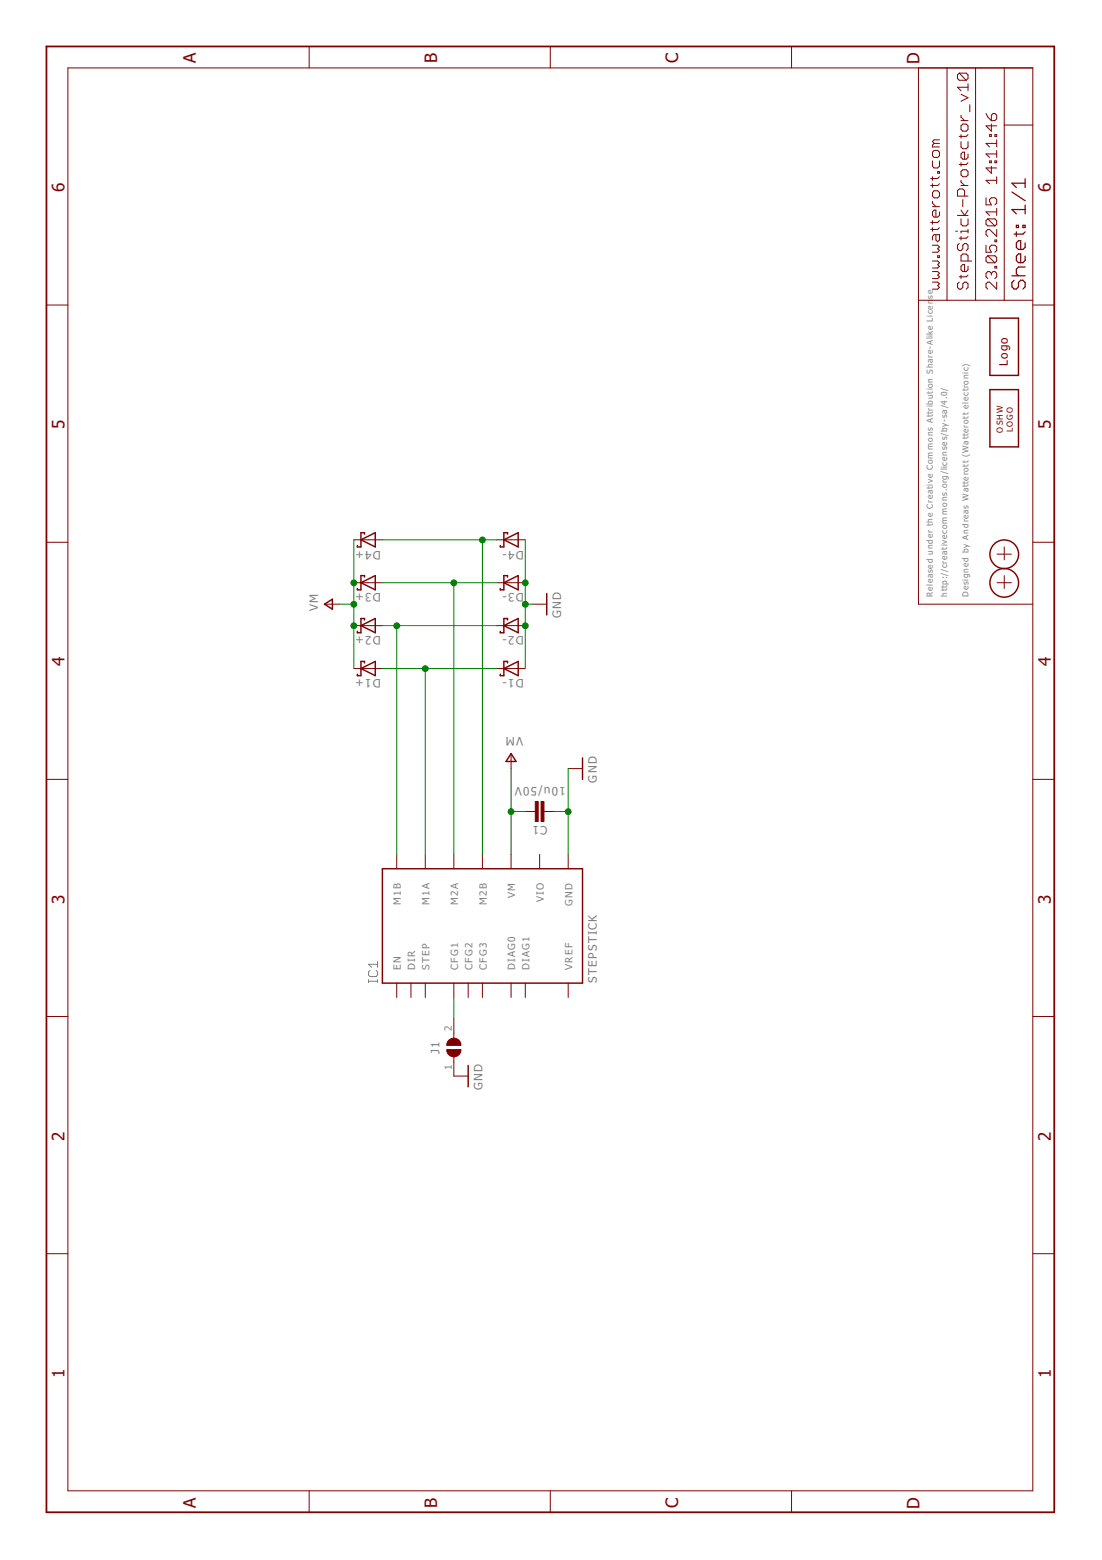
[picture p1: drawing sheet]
<svg xmlns="http://www.w3.org/2000/svg" width="210mm" height="297mm" viewBox="0 0 210 297" stroke-linecap="round" stroke-linejoin="round" font-family="sans-serif">
<path d="M70.2 186.8h1.7M70.2 186.5v.6M70.5 184.8l-.3 .3v.6l.3 .2h1.1l.3-.2v-.6l-.3-.3M71.9 183v1.2M71.9 186.5v.6M71.9 183.6h-1.7l.6 .6" fill="none" stroke="#808080" stroke-width=".19"/>
<g fill="none" stroke="#800000" stroke-width=".19">
<path d="M12.9 12.9h183.8v271h-183.8zM58.9 8.8v4.1M104.8 8.8v4.1M150.8 8.8v4.1M174.9 12.9v102.1h21.8M180.4 12.9v44.3M182.7 13.9l-.3 .4v.6l.3 .4h1.3M182.7 13.9h1.3l.4 .4v.6l-.4 .4M182.7 13.9l1.3 1.4M183 17.9l1.4 .7-1.4 .7M184.4 15.9v1.4M184.4 16.6h-2l.6 .7"/>
<path d="M184.7 19.9v1.4M185.8 12.9v44.3M191.3 12.9v44.3M177.6 30.6v1l.3 .4h.7l.3-.4v-1M177.6 33.7v.6M177.6 35v.7M177.6 38.3v.4l.7 .6M177.6 39.3h1.3M177.9 36.3h.7l.3 .4v.6l-.3 .4h-.7l-.3-.4v-.6zM177.9 27.3h1M177.9 28.6h.7l.3 .4v.7l-.3 .3h-.7l-.3-.3v-.7zM177.9 27.3l-.3 .3v.4h1.3"/>
<path d="M178.6 32.7h.3v.3h-.3zM178.9 35l-.3 .3h-1.3M178.9 33.7l-.3 .3h-1.3M178.9 26.6h-1l-.3 .4 .3 .3M183 24l.4-.4h.6l.4 .4v.6l-.4 .4h-.6l-.4-.4zM183 27v1l.4 .3h.6l.4-.3v-1M183 21.9v.4l.7 .7M183 25.6v.7M183 31v.6M183 34.3v.3l.7 .7M183 35.3h1.4M183 23h1.4"/>
<path d="M183.4 38v1.3M183.4 32.3h.6l.4 .4v.6l-.4 .4h-.6l-.4-.4v-.6zM183.7 37.3v-1l-.3-.3h-.7l-.3 .3v1h2M184.4 29.3v.7l-.4 .3h-.6l-.4-.3v-.7l.4-.3h.3v1.3M184.4 31l-.4 .3h-1.3M184.4 25.6l-.4 .4h-1.3M187.8 37.7v1.3h1l-.3-.7v-.3l.3-.3h.7l.3 .3v.7l-.3 .3M187.8 21.6l.4 .7 .6 .7M188.5 25.6h.3v.4h-.3zM188.5 30.6h.3v.4h-.3zM188.8 21.9l.4-.3h.3l.3 .3v.7l-.3 .4h-.7zM188.8 23.6v1.4l-1-1h2"/>
<path d="M188.8 31.6v1.4l-1-1h2M189.5 25.6h.3v.4h-.3zM189.5 30.6h.3v.4h-.3zM189.8 26.6v1.4M189.8 28.6v1.4M189.8 33.7v1.3M189.8 39.7v1.3M189.8 34.3h-2l.7 .7M189.8 29.3h-2l.7 .7M189.8 27.3h-2l.7 .7M191.3 23.8h5.4M8.8 58.1h4.1"/>
<path d="M174.9 57.2h21.8M177.6 53.7h1l.3 .3-.3 .4 .3 .3-.3 .4h-1M177.6 51.7h1l.3 .3-.3 .4 .3 .3-.3 .3h-1M177.6 49.7h1l.3 .3-.3 .4 .3 .3-.3 .3h-1M177.6 46.7h1l.3 .3-.3 .4 .3 .3-.3 .3h-1M177.6 42v.7M177.6 43.3v.7M178.3 44.7v1l.3 .3 .3-.3v-1h-1l-.3 .3v.7M178.6 48.7h.3v.3h-.3zM178.9 43.3l-.3 .4h-1.3M178.9 40.3v.7l-.3 .3h-.7l-.3-.3v-.7l.3-.3h.4v1.3M178.9 42l-.3 .4h-1.3"/>
<path d="M182 44h.4M182.4 41h2M182.7 53.7l-.3 .3v.7l.3 .4h.3l.4-.4v-.7l.3-.3h.3l.4 .3v.7l-.4 .4M182.7 46.4l-.3 .3v.7l.3 .3h.3l.4-.3v-.7l.3-.3h.3l.4 .3v.7l-.4 .3M183 41.7v1l.4 .3h.6l.4-.3v-1M183 45v.7M183 52.4v.6M183 40l.7 1 .7-1M184.4 43.7v.7M184.4 49.7v-1l-.4-.3h-.6l-.4 .3v1h2.1M184.4 50.7v.7l-.4 .3h-.6l-.4-.3v-.7l.4-.3h.3v1.3M184.4 52.4l-.4 .3h-1.3"/>
<path d="M184.4 44h-1.4v.4M184.4 45l-.4 .4h-1.3M187.8 46.7v1.3h1l-.3-.6v-.4l.3-.3h.7l.3 .3v.7l-.3 .3M188.2 41.7l-.4 .3v.7l.4 .3h1.3M188.2 41.7h1.3l.3 .3v.7l-.3 .3M188.2 48.7h1.3l.3 .3v.7l-.3 .3M188.2 48.7l-.4 .3v.7l.4 .3h1.3M188.2 48.7l1.3 1.3M188.2 41.7l1.3 1.3M188.8 52l-.3-.3h-.3l-.4 .3v.7l.4 .3M188.8 52l.4-.3h.3l.3 .3v.7l-.3 .3M188.8 52v.4"/>
<path d="M189.5 45.7h.3v.3h-.3zM189.5 50.7h.3v.3h-.3zM189.8 53.7v1.4l-1.3-1.4h-.3l-.4 .3v.7l.4 .4M189.8 43.7v1.3l-1.3-1.3h-.3l-.4 .3v.7l.4 .3M189.8 40.3h-2l.7 .7M196.7 58.1h4.1M8.8 103.3h4.1M61.9 115h2.8M67.4 111h5.4M67.4 119.1h5.4M67.4 102.8h5.4M94.6 111h5.5"/>
<path d="M94.6 119.1h5.5M94.6 102.8h5.5M101.4 115h2.7M189.9 111h2.7M189.9 105.5h2.7M191.3 104.1v2.5M191.3 109.6v2.5M196.7 103.3h4.1M67.4 127.3h5.4M94.6 127.3h5.5M8.8 148.4h4.1M97.3 143.6v2.7"/>
<path d="M100.1 154.5h1.9M103.6 154.5h1.9M108.2 146.3h2.8M196.7 148.4h4.1M75.6 162.7v2.7M81 162.7v2.7M86.4 162.7v2.7M91.9 162.7v2.7M97.3 162.7v2.7M102.8 162.7v2.7M108.2 162.7v2.7M8.8 193.5h4.1"/>
<path d="M75.6 187.2v2.7M78.3 187.2v2.7M81 187.2v2.7M86.4 187.2v2.7M86.4 194v3.7M89.2 187.2v2.7M91.9 187.2v2.7M97.3 187.2v2.7M100.1 187.2v2.7M108.2 187.2v2.7M196.7 193.5h4.1M86.4 201.2v3.7h2.8"/>
<path d="M8.8 238.7h4.1M196.7 238.7h4.1M58.9 283.9v4.1M104.8 283.9v4.1M150.8 283.9v4.1"/>
</g>
<g fill="none" stroke="#800000" stroke-width=".28">
<path d="M188.6 74.2h5.4v10.9h-5.4zM188.6 60.6h5.4v10.9h-5.4zM61.8 115l1.5-.9v1.9zM68.7 102.8l2.8-1.4v2.7zM68.7 111l2.8-1.4v2.7zM68.7 119.1l2.8-1.3v2.7zM69.4 101.7v-.3h-.7v2.7h-.6v-.2M69.4 109.9v-.3h-.7v2.7h-.6v-.2M69.4 118v-.2h-.7v2.7h-.6v-.3M96 102.8l2.7-1.4v2.7zM96 111l2.7-1.4v2.7zM96 119.1l2.7-1.3v2.7z"/>
<path d="M96.7 118v-.2h-.7v2.7h-.7v-.3M96.7 109.9v-.3h-.7v2.7h-.7v-.2M96.7 101.7v-.3h-.7v2.7h-.7v-.2M104.1 113v4.1M68.7 127.3l2.8-1.4v2.8zM69.4 126.2v-.3h-.7v2.8h-.6v-.3M96 127.3l2.7-1.4v2.8zM96.7 126.2v-.3h-.7v2.8h-.7v-.3M97.3 143.5l1 1.5h-1.9zM111 144.3v4.1M72.8 165.4h38.2v21.8h-38.2zM89.2 202.9v4"/>
<circle cx="191.3" cy="111" r="2.73"/>
<circle cx="191.3" cy="105.5" r="2.73"/>
</g>
<path d="M8.8 8.8h192v279.2h-192z" fill="none" stroke="#800000" stroke-width=".34"/>
<g fill="none" stroke="#800000" stroke-width=".23">
<path d="M192.7 36.6l2.6 1.6M195.3 39.9h-2.6l.9 .8M195.3 34v1.7M195.3 39.1v1.6M195.3 34.9h-2.6l.9 .8M192.7 52.5h2.6M193.2 53.4l-.5 .4v.8l.5 .4h.4l.4-.4v-.8l.4-.4h.4l.5 .4v.8l-.5 .4M193.6 42.9h.4v.4h-.4zM193.6 44.2v.8M194.8 42.9h.5v.4h-.5zM195.3 46.2v.9l-.5 .4h-.8l-.4-.4v-.9l.4-.4h.4v1.7M195.3 48.8v.8l-.5 .4h-.8l-.4-.4v-.8l.4-.5h.4v1.7"/>
<path d="M195.3 50.8h-1.3l-.4 .5v.8l.4 .4M195.3 44.2l-.5 .4h-1.6"/>
</g>
<g fill="#800000" stroke="#800000" stroke-width=".19">
<path d="M102 152.6h.5v3.8h-.5z"/>
<path d="M103.1 152.6h.5v3.8h-.5z"/>
</g>
<g fill="#800000" stroke="#800000" stroke-width=".19">
<path d="M85.5 198.1a1.36 1.36 0 0 1 1.5-.3 1.36 1.36 0 0 1 .8 1.3h-2.7l.1-.5z" fill-rule="evenodd"/>
<path d="M85.1 199.9h2.7a1.35 1.35 0 0 1-1.4 1.3 1.35 1.35 0 0 1-1.3-1.3z" fill-rule="evenodd"/>
</g>
<g fill="none" stroke="#008000" stroke-width=".19">
<path d="M64.7 115h2.7M67.4 102.8v24.5M72.8 119.1h21.8M72.8 111h21.8M72.8 102.8h21.8M75.6 119.1v43.6M86.4 111v51.7M91.9 102.8v59.9M100.1 102.8v24.5M100.1 115h1.3M72.8 127.3h21.8M81 127.3v35.4"/>
<path d="M97.3 154.5h2.8M97.3 146.3v16.4M105.5 154.5h2.7M108.2 146.3v16.4M86.4 189.9v4.1"/>
</g>
<g fill="#008000" stroke="#008000" stroke-width=".19">
<circle cx="100.1" cy="119.1" r=".55"/>
<circle cx="100.1" cy="111" r=".55"/>
<circle cx="100.1" cy="115.1" r=".55"/>
<circle cx="108.2" cy="154.5" r=".55"/>
<circle cx="81" cy="127.3" r=".55"/>
<circle cx="75.6" cy="119.1" r=".55"/>
<circle cx="86.4" cy="111" r=".55"/>
<circle cx="91.9" cy="102.8" r=".55"/>
<circle cx="97.3" cy="154.5" r=".55"/>
<circle cx="67.4" cy="119.1" r=".55"/>
<circle cx="67.4" cy="111" r=".55"/>
<circle cx="67.4" cy="115.1" r=".55"/>
</g>
<g font-size="3.9" fill="#800000">
<text x="37.3" y="12.1" transform="rotate(-90 37.3 12.1)">A</text>
<text x="83.2" y="12.1" transform="rotate(-90 83.2 12.1)">B</text>
<text x="129.2" y="12.1" transform="rotate(-90 129.2 12.1)">C</text>
<text x="175.1" y="12.2" transform="rotate(-90 175.1 12.2)">D</text>
<text x="12.3" y="36.6" transform="rotate(-90 12.3 36.6)">6</text>
<text x="200.2" y="36.6" transform="rotate(-90 200.2 36.6)">6</text>
<text x="12.3" y="81.7" transform="rotate(-90 12.3 81.7)">5</text>
<text x="200.2" y="81.7" transform="rotate(-90 200.2 81.7)">5</text>
<text x="12.3" y="126.9" transform="rotate(-90 12.3 126.9)">4</text>
<text x="200.2" y="126.9" transform="rotate(-90 200.2 126.9)">4</text>
<text x="12.3" y="172.1" transform="rotate(-90 12.3 172.1)">3</text>
<text x="200.2" y="172.1" transform="rotate(-90 200.2 172.1)">3</text>
<text x="12.3" y="217.2" transform="rotate(-90 12.3 217.2)">2</text>
<text x="200.2" y="217.2" transform="rotate(-90 200.2 217.2)">2</text>
<text x="12.3" y="262.4" transform="rotate(-90 12.3 262.4)">1</text>
<text x="200.2" y="262.4" transform="rotate(-90 200.2 262.4)">1</text>
<text x="37.3" y="287.1" transform="rotate(-90 37.3 287.1)">A</text>
<text x="83.2" y="287.1" transform="rotate(-90 83.2 287.1)">B</text>
<text x="129.2" y="287.1" transform="rotate(-90 129.2 287.1)">C</text>
<text x="175.1" y="287.2" transform="rotate(-90 175.1 287.2)">D</text>
</g>
<text font-size="2.7" fill="#800000" x="192" y="69.7" transform="rotate(-90 192 69.7)">Logo</text>
<g font-size="2.7" fill="#808080">
<text x="72.6" y="104.8" transform="rotate(-180 72.6 104.8)">D4+</text>
<text x="99.8" y="104.8" transform="rotate(-180 99.8 104.8)">D4-</text>
<text x="72.6" y="113" transform="rotate(-180 72.6 113)">D3+</text>
<text x="99.8" y="113" transform="rotate(-180 99.8 113)">D3-</text>
<text x="60.6" y="116.4" transform="rotate(-90 60.6 116.4)">VM</text>
<text x="106.9" y="117.8" transform="rotate(-90 106.9 117.8)">GND</text>
<text x="72.6" y="121.2" transform="rotate(-180 72.6 121.2)">D2+</text>
<text x="99.8" y="121.2" transform="rotate(-180 99.8 121.2)">D2-</text>
<text x="72.6" y="129.3" transform="rotate(-180 72.6 129.3)">D1+</text>
<text x="99.8" y="129.3" transform="rotate(-180 99.8 129.3)">D1-</text>
<text x="99.7" y="140.4" transform="rotate(-180 99.7 140.4)">VM</text>
<text x="107.8" y="149.9" transform="rotate(-180 107.8 149.9)">10u/50V</text>
<text x="113.7" y="149.1" transform="rotate(-90 113.7 149.1)">GND</text>
<text x="104.3" y="157.2" transform="rotate(-180 104.3 157.2)">C1</text>
<text x="113.7" y="187.2" transform="rotate(-90 113.7 187.2)">STEPSTICK</text>
<text x="83.7" y="200.7" transform="rotate(-90 83.7 200.7)">J1</text>
<text x="91.9" y="207.6" transform="rotate(-90 91.9 207.6)">GND</text>
</g>
<g font-size="2.3" fill="#808080">
<text x="76.4" y="172.3" transform="rotate(-90 76.4 172.3)">M1B</text>
<text x="81.8" y="172.3" transform="rotate(-90 81.8 172.3)">M1A</text>
<text x="87.3" y="172.3" transform="rotate(-90 87.3 172.3)">M2A</text>
<text x="92.7" y="172.3" transform="rotate(-90 92.7 172.3)">M2B</text>
<text x="98.2" y="171.1" transform="rotate(-90 98.2 171.1)">VM</text>
<text x="103.6" y="171.8" transform="rotate(-90 103.6 171.8)">VIO</text>
<text x="109" y="172.6" transform="rotate(-90 109 172.6)">GND</text>
<text x="76.4" y="184.7" transform="rotate(-90 76.4 184.7)">EN</text>
<text x="79.1" y="184.7" transform="rotate(-90 79.1 184.7)">DIR</text>
<text x="81.8" y="184.7" transform="rotate(-90 81.8 184.7)">STEP</text>
<text x="87.3" y="184.7" transform="rotate(-90 87.3 184.7)">CFG1</text>
<text x="90" y="184.7" transform="rotate(-90 90 184.7)">CFG2</text>
<text x="92.7" y="184.7" transform="rotate(-90 92.7 184.7)">CFG3</text>
<text x="98.2" y="184.7" transform="rotate(-90 98.2 184.7)">DIAG0</text>
<text x="100.9" y="184.7" transform="rotate(-90 100.9 184.7)">DIAG1</text>
<text x="109" y="184.7" transform="rotate(-90 109 184.7)">VREF</text>
<text x="86.1" y="196.4" transform="rotate(-90 86.1 196.4)">2</text>
<text x="86.1" y="203.8" transform="rotate(-90 86.1 203.8)">1</text>
</g>
<g font-size="1.9" fill="#808080">
<text x="177.7" y="56.9" transform="rotate(-90 177.7 56.9)">se</text>
<text x="177.7" y="113.7" transform="rotate(-90 177.7 113.7)">Released under the Creative Commons Attribution Share-Alike Licen</text>
<text x="180.4" y="113.7" transform="rotate(-90 180.4 113.7)">http://creativecommons.org/licenses/by-sa/4.0/</text>
<text x="184.5" y="113.7" transform="rotate(-90 184.5 113.7)">Designed by Andreas Watterott (Watterott electronic)</text>
</g>
<g font-size="1.9" fill="#800000">
<text x="191" y="82.4" transform="rotate(-90 191 82.4)">OSHW</text>
<text x="192.9" y="82.2" transform="rotate(-90 192.9 82.2)">LOGO</text>
</g>
</svg>
